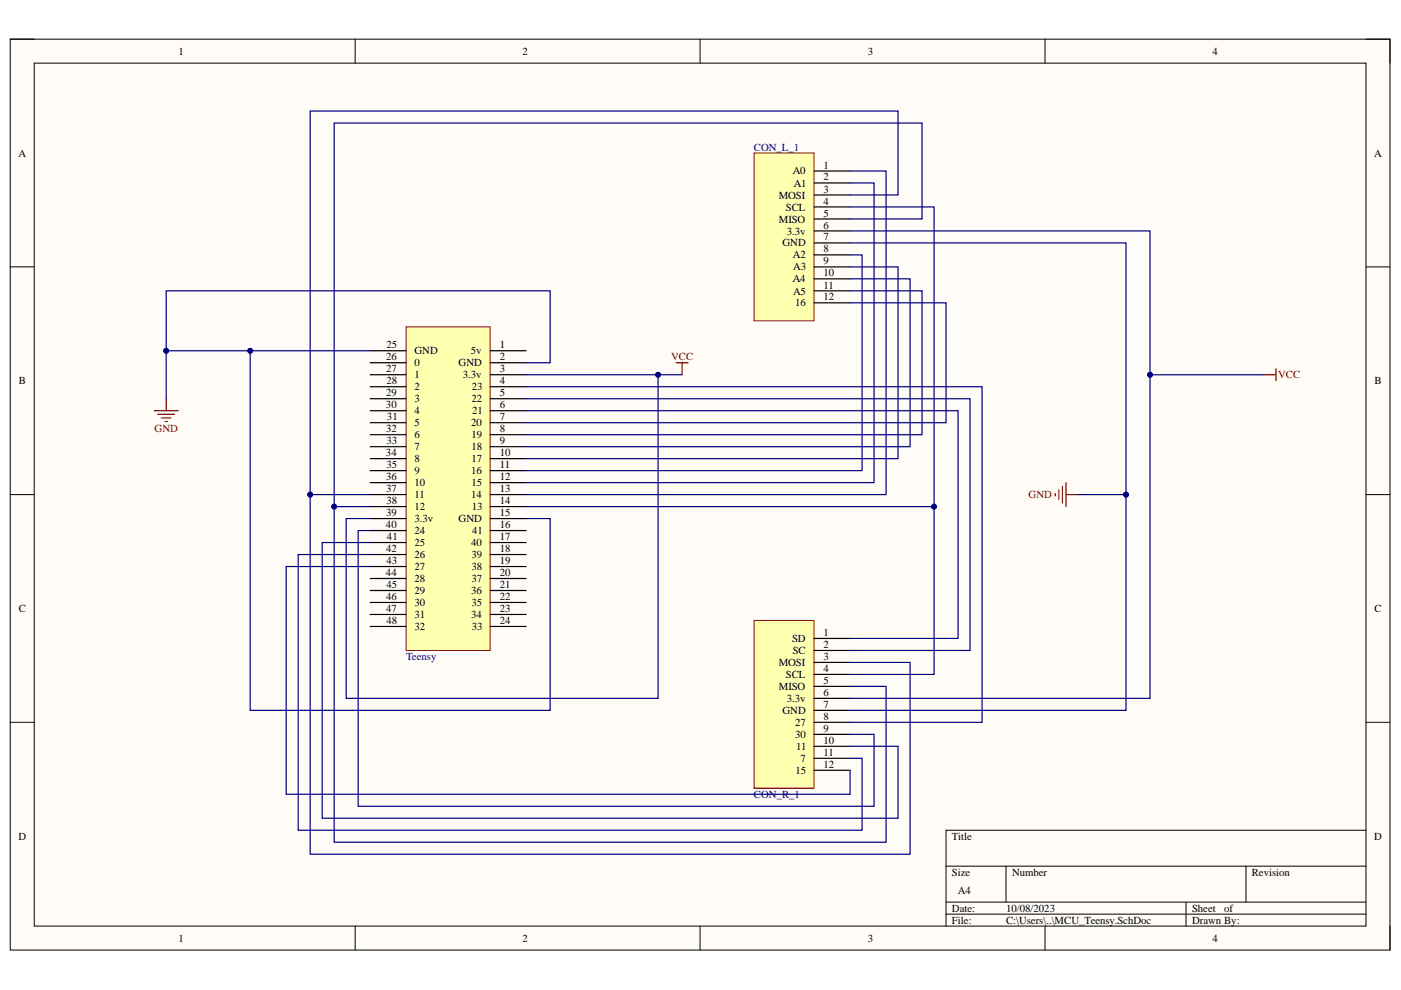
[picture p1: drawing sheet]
<svg xmlns="http://www.w3.org/2000/svg" width="297mm" height="210mm" viewBox="0 0 297 210" stroke-linecap="round" stroke-linejoin="round" font-family="sans-serif">
<path d="M2.2 8.3h292.5v193.1h-292.5z" fill-rule="evenodd" fill="#fffcf8"/>
<path d="M2.2 8.3h292.5v193.1h-292.5z" fill="none" stroke="#000" stroke-width=".21"/>
<path d="M7.3 13.4h282.3v183h-282.3z" fill-rule="evenodd" fill="#fffcf8"/>
<g fill="none" stroke="#000" stroke-width=".21">
<path d="M2.2 8.3h5.1M7.3 13.4h282.3v183h-282.3zM75.3 8.3v5.1M148.4 8.3v5.1M221.6 8.3v5.1M289.6 8.3h5.1v5.1M2.2 56.6h5.1M289.6 56.6h5.1M2.2 104.9h5.1M289.6 104.9h5.1M2.2 153.2h5.1M289.6 153.2h5.1"/>
<path d="M289.6 176h-89v20.4M75.3 196.4v5M148.4 196.4v5M200.6 183.7h89M200.6 191.3h89M200.6 193.8h89M213.3 183.7v7.6M221.6 196.4v5M251.5 191.3v5.1M264.2 183.7v7.6M294.7 196.4v5"/>
</g>
<path d="M86.1 69.3h17.8v68.6h-17.8z" fill-rule="evenodd" fill="#ffffb0"/>
<path d="M86.1 69.3h17.8v68.6h-17.8z" fill="none" stroke="#800000" stroke-width=".21"/>
<g fill="none" stroke="#000" stroke-width=".25">
<path d="M78.5 79.5h7.6M78.5 76.9h7.6M78.5 74.4h7.6M103.9 79.5h7.6M103.9 76.9h7.6M103.9 74.4h7.6M78.5 84.5h7.6M78.5 82h7.6M78.5 99.8h7.6M78.5 97.2h7.6M78.5 94.7h7.6M78.5 92.2h7.6"/>
<path d="M78.5 89.6h7.6M78.5 87.1h7.6M103.9 99.8h7.6M103.9 97.2h7.6M103.9 94.7h7.6M103.9 92.2h7.6M103.9 89.6h7.6M103.9 87.1h7.6M103.9 84.5h7.6M103.9 82h7.6M78.5 112.5h7.6M78.5 109.9h7.6"/>
<path d="M78.5 107.4h7.6M78.5 104.9h7.6M78.5 102.3h7.6M78.5 115h7.6M78.5 117.6h7.6M103.9 112.5h7.6M103.9 109.9h7.6M103.9 107.4h7.6M103.9 104.9h7.6M103.9 102.3h7.6M103.9 115h7.6M103.9 117.6h7.6"/>
<path d="M78.5 120.1h7.6M78.5 122.7h7.6M78.5 125.2h7.6M78.5 127.7h7.6M78.5 130.3h7.6M78.5 132.8h7.6M103.9 120.1h7.6M103.9 122.7h7.6M103.9 125.2h7.6M103.9 127.7h7.6M103.9 130.3h7.6M103.9 132.8h7.6"/>
</g>
<path d="M159.9 32.4h12.7v35.6h-12.7z" fill-rule="evenodd" fill="#ffffb0"/>
<path d="M159.9 32.4h12.7v35.6h-12.7z" fill="none" stroke="#800000" stroke-width=".21"/>
<path d="M172.6 38.8h7.6M172.6 36.3h7.6M172.6 49h7.6M172.6 43.9h7.6M172.6 51.5h7.6M172.6 54h7.6M172.6 41.3h7.6M172.6 46.4h7.6M172.6 56.6h7.6M172.6 59.1h7.6M172.6 61.7h7.6M172.6 64.2h7.6" fill="none" stroke="#000" stroke-width=".25"/>
<path d="M159.9 131.5h12.7v35.6h-12.7z" fill-rule="evenodd" fill="#ffffb0"/>
<path d="M159.9 131.5h12.7v35.6h-12.7z" fill="none" stroke="#800000" stroke-width=".21"/>
<path d="M172.6 137.9h7.6M172.6 135.4h7.6M172.6 145.5h7.6M172.6 140.4h7.6M172.6 148.1h7.6M172.6 150.6h7.6M172.6 153.2h7.6M172.6 143h7.6M172.6 155.7h7.6M172.6 158.2h7.6M172.6 160.8h7.6M172.6 163.3h7.6" fill="none" stroke="#000" stroke-width=".25"/>
<g fill="none" stroke="#800000" stroke-width=".25">
<path d="M143.3 76.9h2.6M144.6 76.9v2.6M268 79.5h2.5M270.5 78.2v2.5M32.7 87.1h5.1M33.5 87.8h3.5M34.2 88.6h2.1M35 89.4h.5M35.2 84.5v2.6M223.7 104.6v.5M224.5 103.9v2M225.3 103.1v3.6"/>
<path d="M226 102.3v5.1M226 104.9h2.6"/>
</g>
<path d="M53 74.4h-17.8v10.1M111.6 84.5h94.1v53.4h-25.5" fill="none" stroke="#000080" stroke-width=".25"/>
<circle cx="53" cy="74.4" r=".51" fill="#000080"/>
<circle cx="53" cy="74.4" r=".51" fill="none" stroke="#000080" stroke-width=".21"/>
<circle cx="35.2" cy="74.4" r=".51" fill="#000080"/>
<circle cx="35.2" cy="74.4" r=".51" fill="none" stroke="#000080" stroke-width=".21"/>
<path d="M35.2 74.4v-12.7h81.4v15.2h-5.1" fill="none" stroke="#000080" stroke-width=".25"/>
<circle cx="35.2" cy="74.4" r=".51" fill="#000080"/>
<circle cx="35.2" cy="74.4" r=".51" fill="none" stroke="#000080" stroke-width=".21"/>
<path d="M78.5 74.4h-25.5v76.2h63.6v-40.7h-5.1" fill="none" stroke="#000080" stroke-width=".25"/>
<circle cx="53" cy="74.4" r=".51" fill="#000080"/>
<circle cx="53" cy="74.4" r=".51" fill="none" stroke="#000080" stroke-width=".21"/>
<path d="M65.8 104.9v76.2h127.2v-40.7h-12.8" fill="none" stroke="#000080" stroke-width=".25"/>
<circle cx="65.8" cy="104.9" r=".51" fill="#000080"/>
<circle cx="65.8" cy="104.9" r=".51" fill="none" stroke="#000080" stroke-width=".21"/>
<path d="M180.2 41.3h10.2v-17.8h-124.6v81.4h12.7" fill="none" stroke="#000080" stroke-width=".25"/>
<circle cx="65.8" cy="104.9" r=".51" fill="#000080"/>
<circle cx="65.8" cy="104.9" r=".51" fill="none" stroke="#000080" stroke-width=".21"/>
<path d="M78.5 115h-10.2v58.5h122.1v-15.3h-10.2M78.5 107.4h-7.6v71.2h117v-33.1h-7.7" fill="none" stroke="#000080" stroke-width=".25"/>
<circle cx="70.9" cy="107.4" r=".51" fill="#000080"/>
<circle cx="70.9" cy="107.4" r=".51" fill="none" stroke="#000080" stroke-width=".21"/>
<path d="M180.2 46.4h15.3v-20.3h-124.6v81.3" fill="none" stroke="#000080" stroke-width=".25"/>
<circle cx="70.9" cy="107.4" r=".51" fill="#000080"/>
<circle cx="70.9" cy="107.4" r=".51" fill="none" stroke="#000080" stroke-width=".21"/>
<path d="M139.5 79.5v68.6h-66.1v-38.2h5.1" fill="none" stroke="#000080" stroke-width=".25"/>
<circle cx="139.5" cy="79.5" r=".51" fill="#000080"/>
<circle cx="139.5" cy="79.5" r=".51" fill="none" stroke="#000080" stroke-width=".21"/>
<path d="M78.5 112.5h-2.6v58.4h109.4v-15.2h-5.1M111.6 107.4h86.4v35.6h-17.8" fill="none" stroke="#000080" stroke-width=".25"/>
<circle cx="198" cy="107.4" r=".51" fill="#000080"/>
<circle cx="198" cy="107.4" r=".51" fill="none" stroke="#000080" stroke-width=".21"/>
<path d="M180.2 36.3h7.7v68.6h-76.3M180.2 38.8h5.1v63.5h-73.7M180.2 54h2.6v45.8h-71.2M180.2 56.6h10.2v40.6h-78.8M180.2 59.1h12.8v35.6h-81.4M111.5 79.5h33.1M180.2 61.7h15.3v30.5h-83.9M180.2 64.2h20.4v25.4h-89M111.6 87.1h91.5v48.3h-22.9M111.6 82h96.6v71.2h-28" fill="none" stroke="#000080" stroke-width=".25"/>
<circle cx="139.5" cy="79.5" r=".51" fill="#000080"/>
<circle cx="139.5" cy="79.5" r=".51" fill="none" stroke="#000080" stroke-width=".21"/>
<path d="M238.7 104.9v45.7h-58.5" fill="none" stroke="#000080" stroke-width=".25"/>
<circle cx="238.7" cy="104.9" r=".51" fill="#000080"/>
<circle cx="238.7" cy="104.9" r=".51" fill="none" stroke="#000080" stroke-width=".21"/>
<path d="M243.8 79.5v68.6h-63.6" fill="none" stroke="#000080" stroke-width=".25"/>
<circle cx="243.8" cy="79.5" r=".51" fill="#000080"/>
<circle cx="243.8" cy="79.5" r=".51" fill="none" stroke="#000080" stroke-width=".21"/>
<path d="M180.2 51.5h58.5v53.4h-10.1" fill="none" stroke="#000080" stroke-width=".25"/>
<circle cx="238.7" cy="104.9" r=".51" fill="#000080"/>
<circle cx="238.7" cy="104.9" r=".51" fill="none" stroke="#000080" stroke-width=".21"/>
<path d="M180.2 49h63.6v30.5h24.2" fill="none" stroke="#000080" stroke-width=".25"/>
<circle cx="243.8" cy="79.5" r=".51" fill="#000080"/>
<circle cx="243.8" cy="79.5" r=".51" fill="none" stroke="#000080" stroke-width=".21"/>
<path d="M180.2 43.9h17.8v63.5" fill="none" stroke="#000080" stroke-width=".25"/>
<circle cx="198" cy="107.4" r=".51" fill="#000080"/>
<circle cx="198" cy="107.4" r=".51" fill="none" stroke="#000080" stroke-width=".21"/>
<path d="M78.5 117.6h-15.3v58.4h119.6v-15.2h-2.6M78.5 120.1h-17.8v48.3h119.5v-5.1" fill="none" stroke="#000080" stroke-width=".25"/>
<g font-size="2.3">
<text x="37.9" y="11.6">1</text>
<text x="110.8" y="11.6">2</text>
<text x="184" y="11.6">3</text>
<text x="257" y="11.6">4</text>
<text x="3.9" y="33.2">A</text>
<text x="174.6" y="35.7">1</text>
<text x="291.3" y="33.2">A</text>
<text x="168.1" y="37">A0</text>
<text x="168.3" y="39.6">A1</text>
<text x="174.6" y="40.8">3</text>
<text x="174.6" y="38.3">2</text>
<text x="165.1" y="42.1">MOSI</text>
<text x="165.1" y="47.2">MISO</text>
<text x="166.6" y="44.6">SCL</text>
<text x="174.6" y="43.4">4</text>
<text x="174.6" y="45.9">5</text>
<text x="165.9" y="52.3">GND</text>
<text x="166.8" y="49.7">3.3v</text>
<text x="174.6" y="48.5">6</text>
<text x="174.6" y="51">7</text>
<text x="174.6" y="53.5">8</text>
<text x="168.1" y="59.9">A4</text>
<text x="168.1" y="54.8">A2</text>
<text x="168.2" y="57.3">A3</text>
<text x="174.6" y="56.1">9</text>
<text x="174.6" y="58.6">10</text>
<text x="168.1" y="62.4">A5</text>
<text x="168.6" y="65">16</text>
<text x="174.6" y="61.2">11</text>
<text x="174.6" y="63.7">12</text>
<text x="81.9" y="76.4">26</text>
<text x="81.9" y="73.9">25</text>
<text x="87.9" y="77.7">0</text>
<text x="87.9" y="75.1">GND</text>
<text x="97.2" y="77.7">GND</text>
<text x="99.9" y="75.1">5v</text>
<text x="105.9" y="76.4">2</text>
<text x="105.9" y="73.9">1</text>
<text x="4" y="81.5">B</text>
<text x="81.9" y="78.9">27</text>
<text x="81.9" y="81.5">28</text>
<text x="87.9" y="82.8">2</text>
<text x="87.9" y="80.2">1</text>
<text x="98.1" y="80.2">3.3v</text>
<text x="100" y="82.8">23</text>
<text x="105.9" y="81.5">4</text>
<text x="105.9" y="78.9">3</text>
<text x="291.4" y="81.5">B</text>
<text x="81.8" y="86.6">30</text>
<text x="81.9" y="84">29</text>
<text x="82" y="89.1">31</text>
<text x="87.9" y="87.9">4</text>
<text x="87.9" y="85.3">3</text>
<text x="99.9" y="85.3">22</text>
<text x="100.1" y="87.9">21</text>
<text x="105.9" y="89.1">7</text>
<text x="105.9" y="86.6">6</text>
<text x="105.9" y="84">5</text>
<text x="81.9" y="91.7">32</text>
<text x="82" y="94.2">33</text>
<text x="87.9" y="95.5">7</text>
<text x="87.9" y="92.9">6</text>
<text x="87.9" y="90.4">5</text>
<text x="99.9" y="90.4">20</text>
<text x="99.9" y="95.5">18</text>
<text x="99.9" y="92.9">19</text>
<text x="105.9" y="94.2">9</text>
<text x="105.9" y="91.7">8</text>
<text x="81.8" y="96.7">34</text>
<text x="81.9" y="101.8">36</text>
<text x="81.9" y="99.3">35</text>
<text x="87.9" y="100.5">9</text>
<text x="87.9" y="98">8</text>
<text x="99.9" y="100.5">16</text>
<text x="99.9" y="98">17</text>
<text x="105.9" y="101.8">12</text>
<text x="105.9" y="99.3">11</text>
<text x="105.9" y="96.7">10</text>
<text x="81.9" y="104.4">37</text>
<text x="81.9" y="106.9">38</text>
<text x="87.9" y="105.6">11</text>
<text x="87.9" y="103.1">10</text>
<text x="99.9" y="105.6">14</text>
<text x="100" y="103.1">15</text>
<text x="105.9" y="106.9">14</text>
<text x="105.9" y="104.4">13</text>
<text x="81.8" y="112">40</text>
<text x="81.9" y="109.5">39</text>
<text x="87.9" y="113.3">24</text>
<text x="87.9" y="110.7">3.3v</text>
<text x="87.9" y="108.2">12</text>
<text x="97.2" y="110.7">GND</text>
<text x="100" y="108.2">13</text>
<text x="100.1" y="113.3">41</text>
<text x="105.9" y="112">16</text>
<text x="105.9" y="109.5">15</text>
<text x="81.9" y="117.1">42</text>
<text x="82" y="119.6">43</text>
<text x="82" y="114.5">41</text>
<text x="87.9" y="115.8">25</text>
<text x="87.9" y="118.3">26</text>
<text x="99.9" y="115.8">40</text>
<text x="99.9" y="118.3">39</text>
<text x="105.9" y="114.5">17</text>
<text x="105.9" y="117.1">18</text>
<text x="105.9" y="119.6">19</text>
<text x="81.8" y="122.1">44</text>
<text x="81.9" y="124.7">45</text>
<text x="87.9" y="120.9">27</text>
<text x="87.9" y="123.4">28</text>
<text x="87.9" y="126">29</text>
<text x="99.9" y="126">36</text>
<text x="99.9" y="120.9">38</text>
<text x="99.9" y="123.4">37</text>
<text x="105.9" y="122.1">20</text>
<text x="105.9" y="124.7">21</text>
<text x="4" y="129.8">C</text>
<text x="81.9" y="127.2">46</text>
<text x="81.9" y="129.8">47</text>
<text x="87.9" y="128.5">30</text>
<text x="87.9" y="131.1">31</text>
<text x="99.9" y="131.1">34</text>
<text x="100" y="128.5">35</text>
<text x="105.9" y="127.2">22</text>
<text x="105.9" y="129.8">23</text>
<text x="291.4" y="129.8">C</text>
<text x="81.9" y="132.3">48</text>
<text x="87.9" y="133.6">32</text>
<text x="100" y="133.6">33</text>
<text x="105.9" y="132.3">24</text>
<text x="167.9" y="136.1">SD</text>
<text x="174.6" y="137.4">2</text>
<text x="174.6" y="134.9">1</text>
<text x="165.1" y="141.2">MOSI</text>
<text x="166.6" y="143.7">SCL</text>
<text x="168.1" y="138.7">SC</text>
<text x="174.6" y="139.9">3</text>
<text x="174.6" y="142.5">4</text>
<text x="165.1" y="146.3">MISO</text>
<text x="166.8" y="148.8">3.3v</text>
<text x="174.6" y="145">5</text>
<text x="174.6" y="147.6">6</text>
<text x="165.9" y="151.4">GND</text>
<text x="168.6" y="153.9">27</text>
<text x="174.6" y="150.1">7</text>
<text x="174.6" y="152.7">8</text>
<text x="174.6" y="155.2">9</text>
<text x="168.6" y="156.5">30</text>
<text x="168.8" y="159">11</text>
<text x="169.8" y="161.5">7</text>
<text x="174.6" y="160.3">11</text>
<text x="174.6" y="157.7">10</text>
<text x="168.7" y="164.1">15</text>
<text x="174.6" y="162.8">12</text>
<text x="3.9" y="178.1">D</text>
<text x="201.8" y="178.1">Title</text>
<text x="291.4" y="178.1">D</text>
<text x="201.8" y="185.7">Size</text>
<text x="214.6" y="185.7">Number</text>
<text x="265.4" y="185.7">Revision</text>
<text x="203.1" y="189.5">A4</text>
<text x="201.8" y="193.3">Date:</text>
<text x="201.8" y="195.9">File:</text>
<text x="213.3" y="193.3">10/08/2023</text>
<text x="213.3" y="195.9">C:\Users\..\MCU_Teensy.SchDoc</text>
<text x="252.7" y="193.3">Sheet</text>
<text x="252.7" y="195.9">Drawn By:</text>
<text x="259.5" y="193.3">of</text>
<text x="37.9" y="199.7">1</text>
<text x="110.8" y="199.7">2</text>
<text x="184" y="199.7">3</text>
<text x="257" y="199.7">4</text>
</g>
<g font-size="2.3" fill="#000080">
<text x="159.9" y="31.9">CON_L_1</text>
<text x="86.1" y="139.9">Teensy</text>
<text x="159.9" y="169.2">CON_R_1</text>
</g>
<g font-size="2.3" fill="#800000">
<text x="142.3" y="76.4">VCC</text>
<text x="271" y="80.2">VCC</text>
<text x="32.8" y="91.7">GND</text>
<text x="218.1" y="105.6">GND</text>
</g>
</svg>
